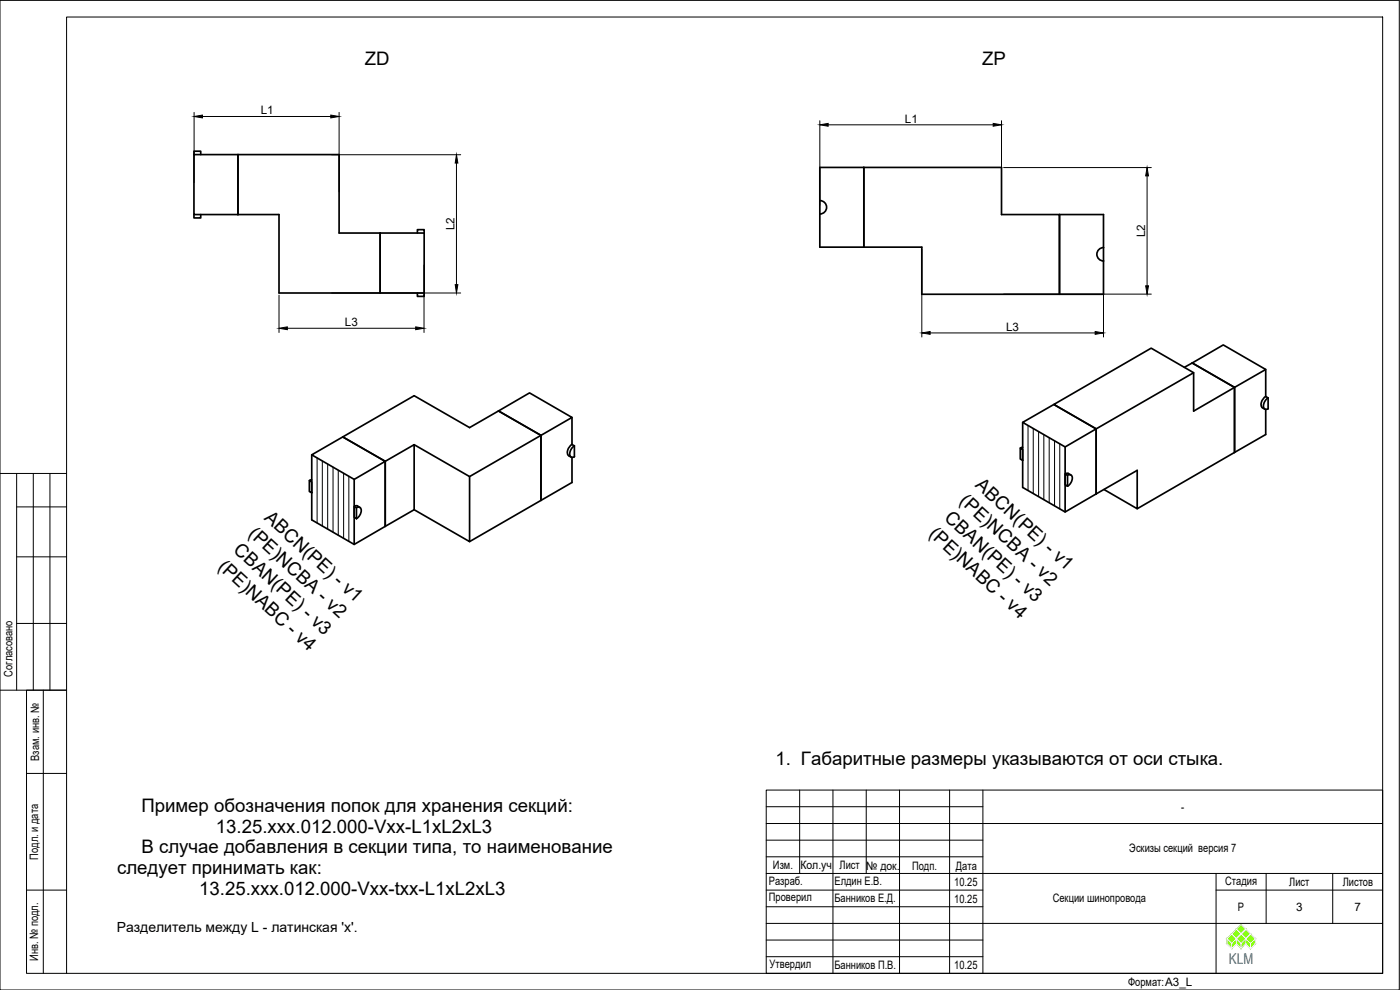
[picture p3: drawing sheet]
<svg xmlns="http://www.w3.org/2000/svg" width="420mm" height="297mm" viewBox="0 0 420 297" stroke-linecap="round" stroke-linejoin="round" font-family="sans-serif">
<g fill="none" stroke="#000" stroke-width=".51">
<path d="M58.2 46.4h13.2v18h-13.2zM58.2 46.4v-1h2v1M71.4 46.4h30.4v23.5h12.3v18h-30.4v-23.5h-12.3zM246 50.2h54.6v14.2h17.4v23.9v-23.9h13.2v23.9h-54.6v-14.1h-30.6zM259.2 50.2v24M58.2 64.4v1h2v-1M114.1 69.9h13.2v18h-13.2zM125.3 69.9v-1h2v1M246.1 60.2a2.01 2.01 0 0 1 2 2 2.01 2.01 0 0 1-2 2M331.2 74.3a2.01 2.01 0 0 0-2 2 2.01 2.01 0 0 0 2 2M125.3 87.9v1h2v-1M355.4 110.2l2.4-1.3 12.7 7.3-12.3 7.1v-11.5"/>
<path d="M357.8 108.9l9.3-5.4 12.8 7.4-9.4 5.3zM370.5 116.2v19.5M379.9 110.9v8.1l.7 .4v3.3M379.9 118.9a2.39 2.39 0 0 0-1 3.4M380.6 119.4a2.61 2.61 0 0 0-1.2 3.2l.7 .2 .5-.2M93.6 136.5v19.5l12.7 7.4 9.3-5.5M93.6 136.5l9.3-5.4 12.7 7.3-9.3 5.4zM115.6 138.4l8.7-5v19.5l-8.7 5zM115.6 138.4v19.5M124.3 133.4l16.6 9.6v19.5l-16.6-9.6M149.6 123.3l9.3-5.4 12.8 7.4-9.4 5.3zM170.6 136.7l.8 .4"/>
<path d="M171.7 125.3v8.1l.7 .4v3.3M171.7 137.2v7.6l-9.4 5.3v-19.5l-12.7-7.3-8.7 5-16.6-9.6-21.4 12.4 12.7 7.3M171.7 133.3a2.39 2.39 0 0 0-1 3.4M172.4 133.7a2.61 2.61 0 0 0-1.1 3.3l.7 .2 .4-.2M306.2 134.4l.7 .5v3.2l-.7-.4zM306.9 126.7v19.5l12.8 7.4 9.3-5.4M306.9 126.7l9.4-5.3 12.7 7.3-9.3 5.4zM306.9 134.2l-.7 .2M316.3 121.4l29.2-16.9 12.7 7.3-29.2 16.9zM319.7 134.1v19.5M329 128.7v19.5M370.5 135.7l-29.2 16.9"/>
<path d="M378.8 122.3l.8 .5M379.9 122.8v7.6l-9.4 5.3M92.8 144.2l.8 .4v3.3l-.8-.4zM93.6 144l-.7 .2M106.3 152l.7 .3v3.3l-.7-.4zM106.3 143.8v19.6M107 152.3a.96 .96 0 0 1 1.2 .1 .96 .96 0 0 1 .2 1.2l-.7 1.4-.7 .6M107.3 151.8l.7 .5M107.3 151.8l-1 .1M140.9 143l21.4-12.4v19.5l-21.4 12.4M319.7 142.2l.7 .4v3.3l-.7-.4zM320.4 142.6a.96 .96 0 0 1 1.2 .1 .96 .96 0 0 1 .2 1.2l-.7 1.3-.7 .7"/>
<path d="M320.6 142.1l.8 .4M320.7 142.1l-1 .1M331.3 146.9l10 5.7v-11.5l-12.3 7.1"/>
</g>
<!-- layer: 0 -->
<g fill="none" stroke="#000" stroke-width=".3">
<path d="M0 .1h419.9v296.9h-419.9zM20 5.1h395v286.9h-395zM95.2 137.4v19.5M96.7 138.3v19.5M98.3 139.2v19.5M308.5 127.7v19.5M310.1 128.6v19.5M311.7 129.5v19.5M313.3 130.4v19.5M314.9 131.3v19.5M316.5 132.2v19.6M318.1 133.2v19.5"/>
<path d="M0 142.1h20M5 152.1h15M5 142.1v65M10 142.1v65M15 142.1v65M99.9 140.2v19.5M101.5 141.1v19.5M103.1 142v19.5M104.7 142.9v19.5M5 167.1h15M5 187.1h15M0 207.1h20h-12v84.9h12"/>
<path d="M13 207.1v84.9M8 232.1h12M230 237.1h185v54.9h-185zM240 237.1v25M250 237.1v54.9M260 237.1v25M270 237.1v54.9M285 237.1v54.9M295 237.1v54.9M230 257.1h65M230 247.1h185M230 242h65"/>
<path d="M230 252.1h65M8 267.1h12M230 267.1h65M230 272.1h65M230 262.1h185M230 277.1h185M240 262.1h.1M365 267.1h50M365 262.1v29.9M380 262.1v15M400 262.1v15M230 282.1h65"/>
<path d="M230 287h65"/>
</g>
<g fill="none" stroke="#000" stroke-width=".3">
<path d="M58.3 33.7v21.1M60.7 35h38.6M101.8 33.7v23.9M246 36.2v25.4M248.5 37.5h49.6M300.6 36.2v20.5M99.5 46.4h38.8M137 48.9v36.5M301.2 50.3h44.3M344.3 52.8v33M127.3 79.5v20.3M276.6 74.8v26.3"/>
<path d="M331.2 76.9v24.2M83.7 88.5v11.3M86.2 98.5h38.6M99.5 87.9h38.8M279.1 99.9h49.6M301.2 88.3h44.3"/>
</g>
<path d="M58.3 35l2.4-.5v.9zM99.3 34.5l2.5 .5-2.5 .4zM246 37.5l2.5-.5v.9zM298.1 37l2.5 .5-2.5 .4zM137 46.4l.4 2.5h-.8zM344.3 50.3l.4 2.5h-.9zM83.7 98.5l2.5-.4v.8zM124.8 98.1l2.5 .4-2.5 .4zM136.6 85.4h.8l-.4 2.5zM276.6 99.9l2.5-.4v.8zM328.7 99.5l2.5 .4-2.5 .4zM343.8 85.8h.9l-.4 2.5z" fill="#000" stroke="#000" stroke-width=".3"/>
<!-- layer: 0 -->
<g fill="#7fff00" stroke="#7fff00" stroke-width=".3">
<path d="M372.4 277.4l1.5 1.4h-2.8z"/>
<path d="M373.9 278.8l1.4 1.4h-2.9z"/>
<path d="M373.9 281.6l1.4-1.4 1.4 1.4z"/>
<path d="M371.1 278.8l1.3 1.4 1.5-1.4zM371.1 278.8l1.3 1.4h-2.7z"/>
<path d="M369.7 280.2l1.4 1.4 1.3-1.4zM368.2 281.6l1.5-1.4 1.4 1.4z"/>
<path d="M372.4 280.2l1.5 1.4 1.4-1.4zM371.1 281.6l1.3-1.4 1.5 1.4z"/>
<path d="M368.2 281.6l1.5 1.5 1.4-1.5zM368.2 281.6l1.5 1.5h-1.5z"/>
<path d="M373.9 281.6l1.4 1.5h-1.4zM373.9 281.6l-1.5 1.5h1.5zM371.1 281.6h2.8l-1.5 1.5zM371.1 281.6v1.5h1.3zM371.1 281.6v1.5h-1.4z"/>
<path d="M373.9 281.6h2.8l-1.4 1.5zM376.7 281.6l-1.4 1.5h1.4z"/>
<path d="M368.2 283.2h1.5v1.4zM369.7 283.2v1.4l1.4-1.4z"/>
<path d="M371.1 283.2h1.3v1.4zM372.4 283.2v1.4l1.5-1.4z"/>
<path d="M373.9 283.2h1.4v1.4zM375.3 283.2v1.4l1.4-1.4z"/>
<path d="M375.3 283.1l1.4 .1zM375.3 283.1l1.4 .1z"/>
<path d="M373.9 283.1l1.4 .1zM373.9 283.1l1.4 .1z"/>
<path d="M372.4 283.1l1.5 .1zM372.4 283.1l1.5 .1z"/>
<path d="M371.1 283.1l1.3 .1zM371.1 283.1l1.3 .1z"/>
<path d="M369.7 283.1l1.4 .1zM369.7 283.1l1.4 .1z"/>
<path d="M368.2 283.1l1.5 .1zM368.2 283.1l1.5 .1z"/>
</g>
<g fill="none" stroke="#fafafa" stroke-width=".3">
<path d="M371.1 278.8l1.3 1.4-1.3 1.4-1.4-1.4zM371.1 278.8l1.3-1.4 1.5 1.4-1.5 1.4zM368.2 281.6l1.5-1.4 1.4 1.4-1.4 1.5zM368.2 281.6v1.6l1.5 1.4M369.7 283.1v1.5M371.1 281.6l1.3-1.4 1.5 1.4-1.5 1.5zM371.1 281.6v1.6M372.4 280.2l1.5-1.4 1.4 1.4-1.4 1.4zM372.4 283.1v1.5M373.9 281.6l1.4-1.4 1.4 1.4-1.4 1.5zM373.9 281.6v1.6M375.3 283.1v1.5"/>
<path d="M376.7 281.6v1.6l-1.4 1.4-1.4-1.4-1.5 1.4-1.3-1.4-1.4 1.4"/>
</g>
<g font-size="5.6">
<text x="109.5" y="19.5">ZD</text>
<text x="294.8" y="19.5">ZP</text>
<text x="292.4" y="145.9" transform="rotate(43 292.4 145.9)">ABCN(PE) - v1</text>
<text x="79.1" y="155.6" transform="rotate(43 79.1 155.6)">ABCN(PE) - v1</text>
<text x="283.1" y="155.6" transform="rotate(43 283.1 155.6)">CBAN(PE) - v3</text>
<text x="287.7" y="150.6" transform="rotate(43 287.7 150.6)">(PE)NCBA - v2</text>
<text x="74.3" y="160.4" transform="rotate(43 74.3 160.4)">(PE)NCBA - v2</text>
<text x="278.5" y="160.5" transform="rotate(43 278.5 160.5)">(PE)NABC - v4</text>
<text x="69.8" y="165.4" transform="rotate(43 69.8 165.4)">CBAN(PE) - v3</text>
<text x="65.2" y="170.3" transform="rotate(43 65.2 170.3)">(PE)NABC - v4</text>
<text x="232.7" y="229.6">1. Габаритные размеры указываются от оси стыка.</text>
<text x="42.4" y="243.6">Пример обозначения попок для хранения секций:</text>
<text x="64.8" y="249.8">13.25.ххх.012.000-Vxx-L1xL2xL3</text>
<text x="42.5" y="256.1">В случае добавления в секции типа, то наименование</text>
<text x="35.1" y="262.2">следует принимать как:</text>
<text x="59.8" y="268.4">13.25.ххх.012.000-Vxx-txx-L1xL2xL3</text>
</g>
<text font-size="4.5" fill="#008ab8" x="368.8" y="289.2">KLM</text>
<text font-size="4.2" x="35.1" y="279.7">Разделитель между L - латинская 'x'.</text>
<g font-size="3.5">
<text x="78.3" y="34.3">L1</text>
<text x="271.6" y="36.9">L1</text>
<text x="136.4" y="69.2" transform="rotate(-90 136.4 69.2)">L2</text>
<text x="343.7" y="71.2" transform="rotate(-90 343.7 71.2)">L2</text>
<text x="103.5" y="97.8">L3</text>
<text x="301.9" y="99.2">L3</text>
<text x="3.7" y="203" transform="rotate(-90 3.7 203)">Согласовано</text>
<text x="11.7" y="228.2" transform="rotate(-90 11.7 228.2)">Взам. инв. №</text>
<text x="354.5" y="243.3">-</text>
<text x="11.5" y="258" transform="rotate(-90 11.5 258)">Подл. и дата</text>
<text x="338.9" y="255.5">Эскизы секций версия 7</text>
<text x="232" y="260.8">Изм.</text>
<text x="240.2" y="260.8">Кол.уч</text>
<text x="252" y="260.8">Лист № док.</text>
<text x="273.7" y="261">Подп.</text>
<text x="286.9" y="261.1">Дата</text>
<text x="230.8" y="265.5">Разраб.</text>
<text x="250.4" y="265.5">Елдин Е.В.</text>
<text x="286.4" y="265.8">10.25</text>
<text x="367.7" y="265.6">Стадия</text>
<text x="386.9" y="265.8">Лист</text>
<text x="403" y="265.8">Листов</text>
<text x="230.8" y="270.5">Проверил</text>
<text x="250.4" y="270.5">Банников Е.Д.</text>
<text x="286.4" y="270.8">10.25</text>
<text x="315.9" y="270.5">Секции шинопровода</text>
<text x="371.5" y="273.3">Р</text>
<text x="389" y="273.3">3</text>
<text x="406.5" y="273.3">7</text>
<text x="11.5" y="288.3" transform="rotate(-90 11.5 288.3)">Инв. № подл.</text>
<text x="231" y="290.5">Утвердил</text>
<text x="250.4" y="290.8">Банников П.В.</text>
<text x="286.4" y="290.8">10.25</text>
<text x="338.6" y="295.8">Формат:A3_L</text>
</g>
</svg>
